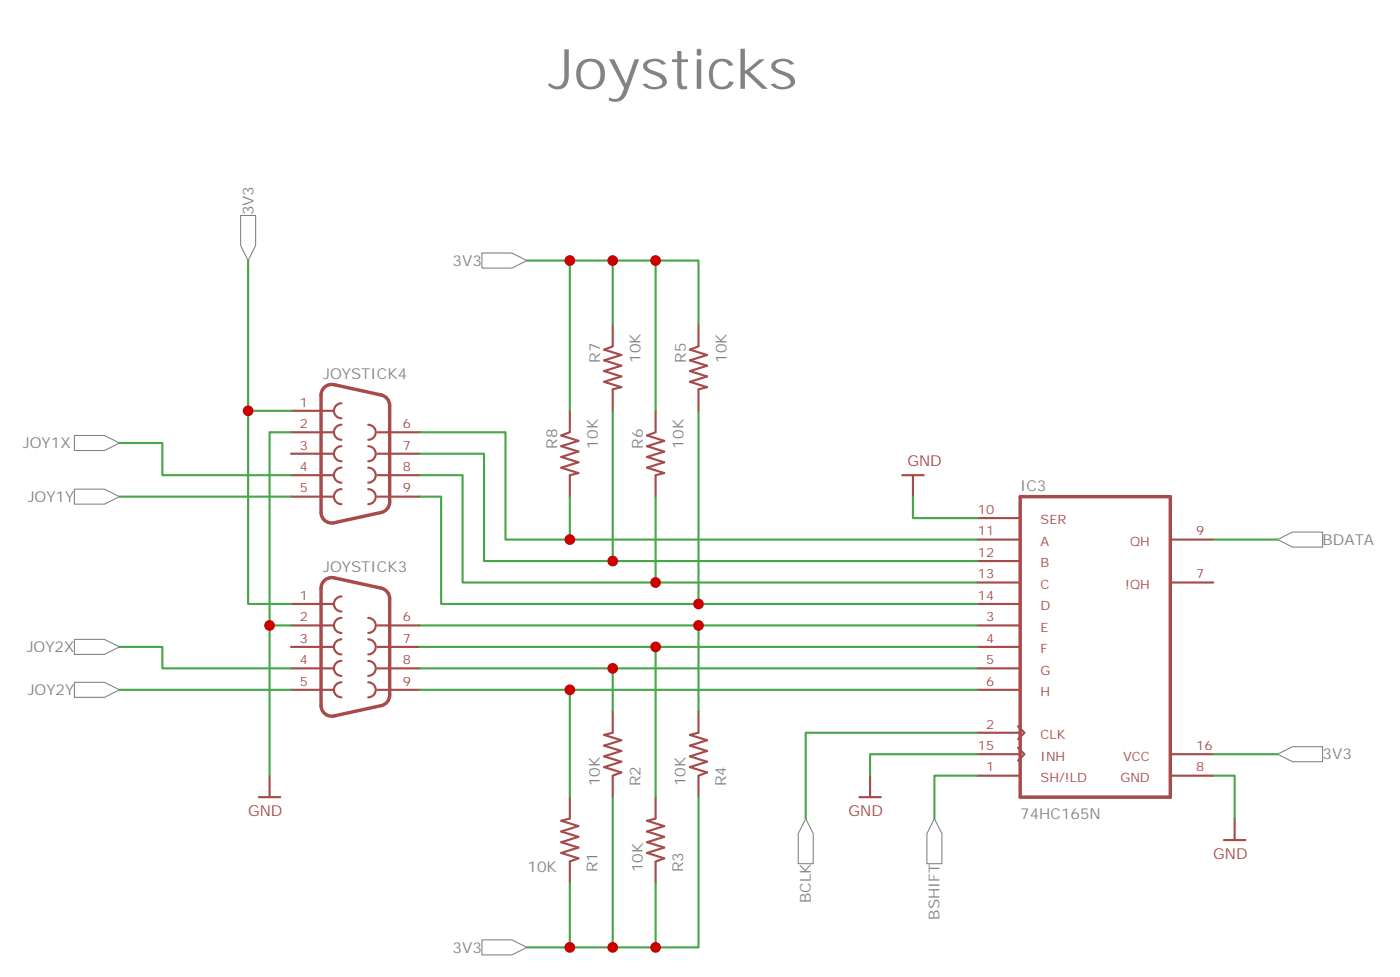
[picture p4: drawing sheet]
<svg xmlns="http://www.w3.org/2000/svg" width="230mm" height="161mm" viewBox="0 0 230 161" stroke-linecap="round" stroke-linejoin="round" font-family="sans-serif">
<g fill="none" stroke="#a64a4a" stroke-width=".35">
<path d="M100.8 53.4v3.5M100.8 56.9l-1.4 .6 2.8 .8-2.8 .9 2.8 .9-2.8 .9 2.8 .9-2.8 .9 2.8 .8-1.4 .4M114.9 53.4v3.5M114.9 56.9l-1.4 .6 2.8 .8-2.8 .9 2.8 .9-2.8 .9 2.8 .9-2.8 .9 2.8 .8-1.4 .4M47.9 67.5h6.9M47.9 71h6.9M47.9 74.6h6.9M47.9 78.1h6.9M56.2 69.8a1.23 1.23 0 0 0-1.3 1.2 1.23 1.23 0 0 0 1.3 1.3M56.2 66.3a1.23 1.23 0 0 0-1.3 1.2 1.23 1.23 0 0 0 1.3 1.3M56.2 73.3a1.23 1.23 0 0 0-1.3 1.3 1.23 1.23 0 0 0 1.3 1.2M56.2 76.9a1.23 1.23 0 0 0-1.3 1.2 1.23 1.23 0 0 0 1.3 1.2"/>
<path d="M60.6 69.8a1.23 1.23 0 0 1 1.2 1.2 1.23 1.23 0 0 1-1.2 1.3M60.6 76.9a1.23 1.23 0 0 1 1.2 1.2 1.23 1.23 0 0 1-1.2 1.2M60.6 73.3a1.23 1.23 0 0 1 1.2 1.3 1.23 1.23 0 0 1-1.2 1.2M62.1 71h6.9M62.1 74.6h6.9M62.1 78.1h6.9M93.7 67.5v3.5M93.7 78.2v3.4M93.7 71l-1.4 .6 2.8 .9-2.8 .8 2.8 .9-2.8 .9 2.8 .9-2.8 .9 2.8 .9-1.4 .3M100.8 64v3.5M107.8 67.5v3.5M107.8 78.2v3.4"/>
<path d="M107.8 71l-1.4 .6 2.9 .9-2.9 .8 2.9 .9-2.9 .9 2.9 .9-2.9 .9 2.9 .9-1.5 .3M114.9 64v3.5M47.9 99.3h6.9M47.9 81.6h6.9M56.2 98a1.23 1.23 0 0 0-1.3 1.3 1.23 1.23 0 0 0 1.3 1.2M56.2 80.4a1.23 1.23 0 0 0-1.3 1.2 1.23 1.23 0 0 0 1.3 1.3M60.6 80.4a1.23 1.23 0 0 1 1.2 1.2 1.23 1.23 0 0 1-1.2 1.3M62.1 81.6h6.9M160.8 95.7h6.9M160.8 88.7h6.9M160.8 85.2h6.9M160.8 92.2h6.9"/>
<path d="M160.8 99.3h6.9M192.6 95.7h7M192.6 88.7h7M47.9 102.8h6.9M47.9 106.3h6.9M47.9 109.9h6.9M47.9 113.4h6.9M56.2 101.6a1.23 1.23 0 0 0-1.3 1.2 1.23 1.23 0 0 0 1.3 1.2M56.2 105.1a1.23 1.23 0 0 0-1.3 1.2 1.23 1.23 0 0 0 1.3 1.3M56.2 108.6a1.23 1.23 0 0 0-1.3 1.3 1.23 1.23 0 0 0 1.3 1.2M56.2 112.1a1.23 1.23 0 0 0-1.3 1.3 1.23 1.23 0 0 0 1.3 1.2M60.6 101.6a1.23 1.23 0 0 1 1.2 1.2 1.23 1.23 0 0 1-1.2 1.2"/>
<path d="M60.6 108.6a1.23 1.23 0 0 1 1.2 1.3 1.23 1.23 0 0 1-1.2 1.2M60.6 105.1a1.23 1.23 0 0 1 1.2 1.2 1.23 1.23 0 0 1-1.2 1.3M60.6 112.1a1.23 1.23 0 0 1 1.2 1.3 1.23 1.23 0 0 1-1.2 1.2M62.1 102.8h6.9M62.1 106.3h6.9M62.1 109.9h6.9M62.1 113.4h6.9M100.8 116.9v3.5M114.9 116.9v3.5M160.8 102.8h6.9M160.8 106.3h6.9M160.8 109.9h6.9"/>
<path d="M160.8 113.4h6.9M167.5 119.4l1 1-1 1.1M93.7 134.5l-1.4 .4 2.8 .9-2.8 .9 2.8 .8-2.8 .9 2.8 .9-2.8 .9 2.8 .9-1.4 .5M93.7 131v3.5M100.8 120.4l-1.4 .4 2.8 .9-2.8 .9 2.8 .8-2.8 .9 2.8 .9-2.8 .9 2.8 .9-1.4 .5M100.8 127.5v3.5M107.8 134.5l-1.4 .4 2.9 .9-2.9 .9 2.9 .8-2.9 .9 2.9 .9-2.9 .9 2.9 .9-1.5 .5M107.8 131v3.5M114.9 120.4l-1.4 .4 2.8 .9-2.8 .9 2.8 .8-2.8 .9 2.8 .9-2.8 .9 2.8 .9-1.4 .5M114.9 127.5v3.5M160.8 127.5h6.9M160.8 120.4h6.9"/>
<path d="M160.8 124h6.9M167.5 122.9l1 1.1-1 1M192.6 127.5h7M192.6 124h7M93.7 141.7v3.4M107.8 141.7v3.4"/>
</g>
<path d="M53.3 63.7a1.75 1.75 0 0 1 1.7-.5l7.7 1.7a1.77 1.77 0 0 1 1.4 1.7v15.9a1.76 1.76 0 0 1-1.4 1.7l-7.7 1.7a1.76 1.76 0 0 1-2.2-1.7v-19.2l.1-.5zM53.3 95.5a1.75 1.75 0 0 1 1.7-.5l7.7 1.7a1.77 1.77 0 0 1 1.4 1.7v15.9a1.76 1.76 0 0 1-1.4 1.7l-7.7 1.7a1.76 1.76 0 0 1-2.2-1.7v-19.3l.1-.5zM167.8 81.6h24.7v49.4h-24.7z" fill="none" stroke="#a64a4a" stroke-width=".56"/>
<g fill="#fff" stroke="#828282" stroke-width=".18">
<path d="M79.3 154.5h4.9l2.5 1.2-2.5 1.3h-4.9z"/>
<path d="M79.3 41.6h4.9l2.5 1.2-2.5 1.3h-4.9z"/>
<path d="M210.1 124l2.5-1.3h5v2.5h-5z"/>
<path d="M39.6 35.4h2.5v5l-1.3 2.4-1.2-2.4z"/>
<path d="M153.7 134.5l1.2 2.5v5h-2.4v-5z"/>
<path d="M132.5 134.5l1.3 2.5v5h-2.5v-5z"/>
<path d="M210.1 88.7l2.5-1.2h5v2.4h-5z"/>
<path d="M12.2 105.1h5l2.4 1.2-2.4 1.3h-5z"/>
<path d="M12.2 112.1h5l2.4 1.3-2.4 1.2h-5z"/>
<path d="M12.2 80.4h5l2.4 1.2-2.4 1.3h-5z"/>
<path d="M12.2 71.6h5l2.4 1.2-2.4 1.2h-5z"/>
</g>
<path d="M148.4 78.1h3.5M150.2 78.1v3.5M42.6 131h3.5M44.3 127.5v3.5M141.4 131h3.5M143.1 127.5v3.5M201.3 138.1h3.6M203.1 134.5v3.6" fill="none" stroke="#a64a4a" stroke-width=".35"/>
<g fill="none" stroke="#4aa64a" stroke-width=".35">
<path d="M40.8 42.8v24.7h7.1M86.7 42.8h7v24.7M93.7 42.8h7.1v10.6M100.8 42.8h7v24.7M107.8 42.8h7.1v10.6M19.6 72.8h7.1v5.3h21.2M40.8 67.5v31.8h7.1M47.9 71h-3.6v31.8M69 71h14.1v17.7h77.7M69 74.6h10.6v17.6h81.2M69 78.1h7.1v17.6h84.7M100.8 67.5v24.7"/>
<path d="M114.9 67.5v31.8M19.6 81.6h28.3M69 81.6h3.6v17.7h88.2M93.7 81.6v7.1M107.8 81.6v14.1M150.2 81.6v3.6h10.6M199.6 88.7h10.5M19.6 106.3h7.1v3.6h21.2M19.6 113.4h28.3M47.9 102.8h-3.6v24.7M69 102.8h91.8M69 106.3h91.8"/>
<path d="M69 109.9h91.8M69 113.4h91.8M93.7 113.4v17.6M100.8 109.9v7M107.8 106.3v24.7M114.9 102.8v14.1M100.8 131v24.7M114.9 131v24.7h-28.2M160.8 127.5h-7.1v7M160.8 120.4h-28.3v14.1M160.8 124h-17.7v3.5M199.6 127.5h3.5v7"/>
<path d="M199.6 124h10.5M93.7 145.1v10.6M107.8 145.1v10.6"/>
</g>
<g fill="#c00">
<circle cx="93.7" cy="155.7" r=".88"/>
<circle cx="100.8" cy="155.7" r=".88"/>
<circle cx="107.8" cy="155.7" r=".88"/>
<circle cx="107.8" cy="42.8" r=".88"/>
<circle cx="100.8" cy="42.8" r=".88"/>
<circle cx="93.7" cy="42.8" r=".88"/>
<circle cx="40.8" cy="67.5" r=".88"/>
<circle cx="93.7" cy="88.7" r=".88"/>
<circle cx="100.8" cy="92.2" r=".88"/>
<circle cx="107.8" cy="95.7" r=".88"/>
<circle cx="114.9" cy="99.3" r=".88"/>
<circle cx="114.9" cy="102.8" r=".88"/>
<circle cx="107.8" cy="106.3" r=".88"/>
<circle cx="100.8" cy="109.9" r=".88"/>
<circle cx="93.7" cy="113.4" r=".88"/>
<circle cx="44.3" cy="102.8" r=".88"/>
</g>
<text font-size="9.2" fill="#838383" x="90.2" y="14.6">Joysticks</text>
<g font-size="2.5" fill="#838383">
<text x="41.7" y="35.4" transform="rotate(-90 41.7 35.4)">3V3</text>
<text x="74.4" y="43.7">3V3</text>
<text x="98.7" y="59.6" transform="rotate(-90 98.7 59.6)">R7</text>
<text x="105.4" y="59.6" transform="rotate(-90 105.4 59.6)">10K</text>
<text x="112.8" y="59.6" transform="rotate(-90 112.8 59.6)">R5</text>
<text x="119.5" y="59.6" transform="rotate(-90 119.5 59.6)">10K</text>
<text x="53.2" y="62.2">JOYSTICK4</text>
<text x="3.8" y="73.6">JOY1X</text>
<text x="91.7" y="73.7" transform="rotate(-90 91.7 73.7)">R8</text>
<text x="98.3" y="73.7" transform="rotate(-90 98.3 73.7)">10K</text>
<text x="105.8" y="73.7" transform="rotate(-90 105.8 73.7)">R6</text>
<text x="112.4" y="73.7" transform="rotate(-90 112.4 73.7)">10K</text>
<text x="4.6" y="82.5">JOY1Y</text>
<text x="167.8" y="80.8">IC3</text>
<text x="217.6" y="89.6">BDATA</text>
<text x="53.2" y="94">JOYSTICK3</text>
<text x="4.4" y="107.2">JOY2X</text>
<text x="4.6" y="114.2">JOY2Y</text>
<text x="217.6" y="124.8">3V3</text>
<text x="98.7" y="129.3" transform="rotate(-90 98.7 129.3)">10K</text>
<text x="105.3" y="129.3" transform="rotate(-90 105.3 129.3)">R2</text>
<text x="112.8" y="129.3" transform="rotate(-90 112.8 129.3)">10K</text>
<text x="119.5" y="129.3" transform="rotate(-90 119.5 129.3)">R4</text>
<text x="167.8" y="134.5">74HC165N</text>
<text x="86.8" y="143.4">10K</text>
<text x="98.3" y="143.4" transform="rotate(-90 98.3 143.4)">R1</text>
<text x="105.7" y="143.4" transform="rotate(-90 105.7 143.4)">10K</text>
<text x="112.4" y="143.4" transform="rotate(-90 112.4 143.4)">R3</text>
<text x="133.4" y="148.5" transform="rotate(-90 133.4 148.5)">BCLK</text>
<text x="154.6" y="151.2" transform="rotate(-90 154.6 151.2)">BSHIFT</text>
<text x="74.4" y="156.6">3V3</text>
</g>
<g font-size="2.5" fill="#a54b4b">
<text x="149.3" y="76.6">GND</text>
<text x="40.8" y="134.1">GND</text>
<text x="139.6" y="134.1">GND</text>
<text x="199.6" y="141.1">GND</text>
</g>
<g font-size="2.1" fill="#a54b4b">
<text x="49.3" y="66.8">1</text>
<text x="49.3" y="70.4">2</text>
<text x="66.3" y="70.4">6</text>
<text x="49.3" y="73.9">3</text>
<text x="49.3" y="77.4">4</text>
<text x="66.3" y="73.9">7</text>
<text x="66.3" y="77.4">8</text>
<text x="49.3" y="80.9">5</text>
<text x="66.3" y="80.9">9</text>
<text x="160.8" y="84.5">10</text>
<text x="160.8" y="88">11</text>
<text x="171.2" y="86.2">SER</text>
<text x="171.2" y="89.7">A</text>
<text x="185.9" y="89.7">QH</text>
<text x="196.8" y="88">9</text>
<text x="160.8" y="91.5">12</text>
<text x="160.8" y="95">13</text>
<text x="171.2" y="93.3">B</text>
<text x="196.8" y="95">7</text>
<text x="49.3" y="98.6">1</text>
<text x="160.8" y="98.6">14</text>
<text x="171.2" y="96.8">C</text>
<text x="171.2" y="100.3">D</text>
<text x="185.1" y="96.8">!QH</text>
<text x="49.3" y="102.1">2</text>
<text x="49.3" y="105.6">3</text>
<text x="66.3" y="102.1">6</text>
<text x="66.3" y="105.6">7</text>
<text x="162.2" y="102.1">3</text>
<text x="162.2" y="105.6">4</text>
<text x="171.2" y="103.8">E</text>
<text x="171.2" y="107.4">F</text>
<text x="49.3" y="109.2">4</text>
<text x="49.3" y="112.7">5</text>
<text x="66.3" y="109.2">8</text>
<text x="66.3" y="112.7">9</text>
<text x="162.2" y="109.2">5</text>
<text x="162.2" y="112.7">6</text>
<text x="171.2" y="110.9">G</text>
<text x="162.2" y="119.7">2</text>
<text x="171.2" y="114.4">H</text>
<text x="160.8" y="123.3">15</text>
<text x="171.2" y="121.5">CLK</text>
<text x="171.2" y="125">INH</text>
<text x="184.7" y="125">VCC</text>
<text x="196.8" y="123.3">16</text>
<text x="162.2" y="126.8">1</text>
<text x="171.2" y="128.5">SH/!LD</text>
<text x="184.3" y="128.5">GND</text>
<text x="196.8" y="126.8">8</text>
</g>
</svg>
